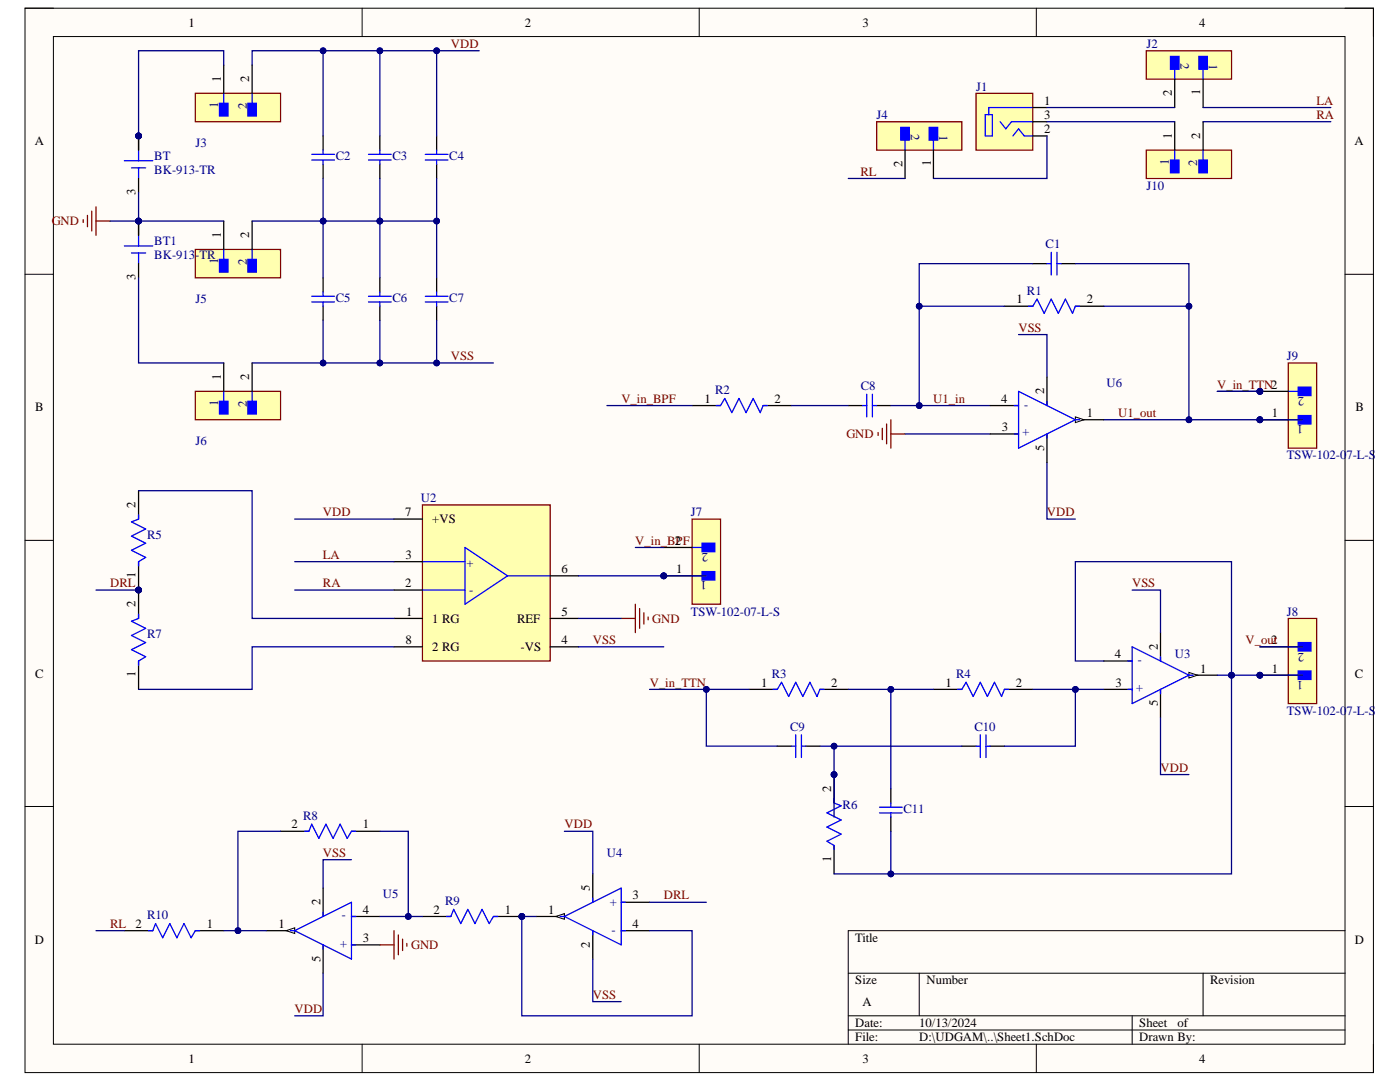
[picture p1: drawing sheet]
# Altium project ECG_Instrumentation.PrjPcb
1 sheet, 38 parts. Net scope: global (net labels, ports and power ports of the same name join across sheets).
Board file: PCB1.PcbDoc

## Sheet Sheet1.SchDoc
size A; SheetNumber: 1; SheetTotal: 1

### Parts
BT  BK-913-TR  [BAT_BK-913-TR]
BT1  BK-913-TR  [BAT_BK-913-TR]
C1  C0805C225K9PACTU  [CAPC2013X145X50ML20T25]  (value not drawn)
C2  C0805C225K9PACTU  [CAPC2013X145X50ML20T25]  (value not drawn)
C3  C0805C225K9PACTU  [CAPC2013X145X50ML20T25]  (value not drawn)
C4  C0805C225K9PACTU  [CAPC2013X145X50ML20T25]  (value not drawn)
C5  C0805C225K9PACTU  [CAPC2013X145X50ML20T25]  (value not drawn)
C6  C0805C225K9PACTU  [CAPC2013X145X50ML20T25]  (value not drawn)
C7  C0805C225K9PACTU  [CAPC2013X145X50ML20T25]  (value not drawn)
C8  C0805C225K9PACTU  [CAPC2013X145X50ML20T25]  (value not drawn)
C9  C0805C225K9PACTU  [CAPC2013X145X50ML20T25]  (value not drawn)
C10  C0805C225K9PACTU  [CAPC2013X145X50ML20T25]  (value not drawn)
C11  C0805C225K9PACTU  [CAPC2013X145X50ML20T25]  (value not drawn)
J1  SJ-3523-SMT-TR  [CUI_SJ-3523-SMT-TR]  (value not drawn)
J2  TSW-102-07-L-S  [FP-TSW-102-07-L-S-MFG]  (value not drawn)
J3  TSW-102-07-L-S  [FP-TSW-102-07-L-S-MFG]  (value not drawn)
J4  TSW-102-07-L-S  [FP-TSW-102-07-L-S-MFG]  (value not drawn)
J5  TSW-102-07-L-S  [FP-TSW-102-07-L-S-MFG]  (value not drawn)
J6  TSW-102-07-L-S  [FP-TSW-102-07-L-S-MFG]  (value not drawn)
J7  TSW-102-07-L-S  [FP-TSW-102-07-L-S-MFG]
J8  TSW-102-07-L-S  [FP-TSW-102-07-L-S-MFG]
J9  TSW-102-07-L-S  [FP-TSW-102-07-L-S-MFG]
J10  TSW-102-07-L-S  [FP-TSW-102-07-L-S-MFG]  (value not drawn)
R1  CRCW080516K0FKEA  [FP-CRCW0805-e3-IPC_C]  (value not drawn)
R2  CRCW080516K0FKEA  [FP-CRCW0805-e3-IPC_C]  (value not drawn)
R3  CRCW080516K0FKEA  [FP-CRCW0805-e3-IPC_C]  (value not drawn)
R4  CRCW080516K0FKEA  [FP-CRCW0805-e3-IPC_C]  (value not drawn)
R5  CRCW080516K0FKEA  [FP-CRCW0805-e3-IPC_C]  (value not drawn)
R6  CRCW080516K0FKEA  [FP-CRCW0805-e3-IPC_C]  (value not drawn)
R7  CRCW080516K0FKEA  [FP-CRCW0805-e3-IPC_C]  (value not drawn)
R8  CRCW080516K0FKEA  [FP-CRCW0805-e3-IPC_C]  (value not drawn)
R9  CRCW080516K0FKEA  [FP-CRCW0805-e3-IPC_C]  (value not drawn)
R10  CRCW080516K0FKEA  [FP-CRCW0805-e3-IPC_C]  (value not drawn)
U2  AD620ARZ-REEL7  [FP-R-8-IPC_B]  (value not drawn)
U3  TLV521DCKT  [FP-DCK0005A-MFG]  (value not drawn)
U4  TLV521DCKT  [FP-DCK0005A-MFG]  (value not drawn)
U5  TLV521DCKT  [FP-DCK0005A-MFG]  (value not drawn)
U6  TLV521DCKT  [FP-DCK0005A-MFG]  (value not drawn)

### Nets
GND: BT.3(NEG) BT1.1(POS) BT1.2(POS) J5.1 U2.5(REF) U5.3(IN+) U6.3(IN+)
DRL: R5.1 R7.2 U4.3(IN+)
LA: J2.1 U2.3(+IN)
RA: J10.2 U2.2(-IN)
RL: J4.2 R10.2
U1_in: C1.2 C8.1 R1.1 U6.4(IN-)
U1_out: C1.1 J9.1 R1.2 U6.1(OUT)
V_in_BPF: J7.2 R2.1
V_in_TTN: C9.2 J9.2 R3.1
VDD: C2.2 C3.2 C4.2 J3.2 U2.7(+VS) U3.5(V+) U4.5(V+) U5.5(V+) U6.5(V+)
VSS: C5.1 C6.1 C7.1 J6.2 U2.4(-VS) U3.2(V-) U4.2(V-) U5.2(V-) U6.2(V-)
NetBT1_3: BT1.3(NEG) J6.1
NetBT_1: BT.1(POS) BT.2(POS) J3.1
NetC2_1: C2.1 C3.1 C4.1 C5.2 C6.2 C7.2 J5.2
NetC8_2: C8.2 R2.2
NetC9_1: C9.1 C10.2 R6.2
NetC10_1: C10.1 R4.2 U3.3(IN+)
NetC11_1: C11.1 R3.2 R4.1
NetC11_2: C11.2 J8.1 R6.1 U3.1(OUT) U3.4(IN-)
NetJ1_1: J1.1 J2.2
NetJ1_2: J1.2 J4.1
NetJ1_3: J1.3 J10.1
NetJ7_1: J7.1 U2.6(OUTPUT)
NetR5_2: R5.2 U2.1(1_RG)
NetR7_1: R7.1 U2.8(2_RG)
NetR8_1: R8.1 R9.2 U5.4(IN-)
NetR8_2: R8.2 R10.1 U5.1(OUT)
NetR9_1: R9.1 U4.1(OUT) U4.4(IN-)

Not connected (* = marked no-connect by the designer): J8 2

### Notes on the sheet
- Labels drawn without touching a wire or pin: V_out
